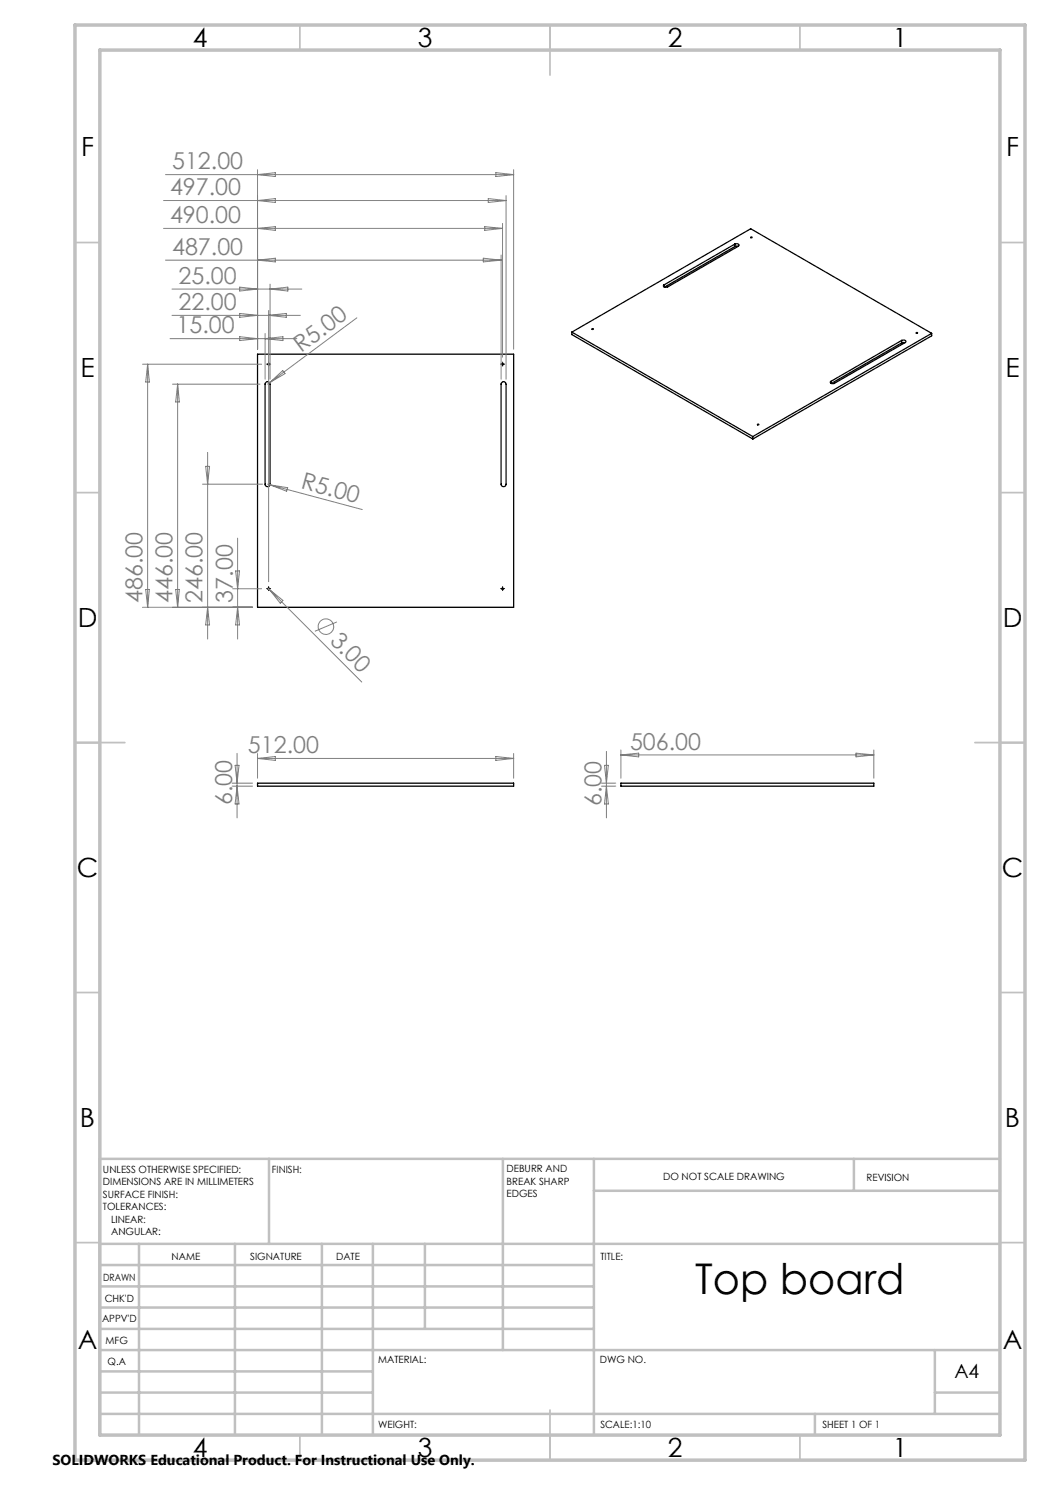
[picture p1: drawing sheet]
<svg xmlns="http://www.w3.org/2000/svg" width="210mm" height="297mm" viewBox="0 0 210 297" stroke-linecap="round" stroke-linejoin="round" font-family="sans-serif">
<g fill="none" stroke="#000" stroke-width=".25">
<path d="M132.8 57v.4M147 48.8a.45 .45 0 0 1 .5-.1 .45 .45 0 0 1 .2 .5l-14.2 8.2a.46 .46 0 0 1-.5 .1 .46 .46 0 0 1-.3-.5h.1M147 48.8l-14.2 8.2M147 48.8v.5M147 49.3l-14.1 8.1M147.6 49.3h-.6M51.5 70.8h51.2v50.7h-51.2zM53.1 76.6a.49 .49 0 0 1 .5-.3 .49 .49 0 0 1 .4 .5v20a.49 .49 0 0 1-.5 .5 .49 .49 0 0 1-.5-.5zM100.3 76.6a.49 .49 0 0 1 .5-.3 .49 .49 0 0 1 .4 .5v20a.49 .49 0 0 1-.5 .5 .49 .49 0 0 1-.5-.5zM114.4 66.4l36.2 20.9M114.4 66.4l35.7-20.6 36.2 20.9M114.4 66.4v.5l36.2 20.9"/>
<path d="M118.4 65.8h.3l-.2 .1zM166.2 76.3v.4M180.3 68.1a.45 .45 0 0 1 .6-.1 .45 .45 0 0 1 .2 .4l-14.2 8.3a.56 .56 0 0 1-.8-.3l.1-.1M180.3 68.1l-14.1 8.2M180.3 68.1v.5M180.3 68.6l-14 8.1M181 68.5l-.7 .1M183.2 66.5l.3 .1-.2 .1zM186.3 66.7l-35.7 20.6M186.3 66.7v.5l-35.7 20.6M150.6 87.3v.5M51.5 156.6h51.2v.6h-51.2z"/>
<path d="M124.2 156.6h50.6v.6h-50.6z"/>
<circle cx="150.3" cy="47.5" r=".13"/>
<circle cx="53.7" cy="72.8" r=".14"/>
<circle cx="100.5" cy="72.8" r=".15"/>
<circle cx="151.6" cy="84.9" r=".13"/>
<circle cx="53.7" cy="117.8" r=".14"/>
<circle cx="100.5" cy="117.7" r=".15"/>
</g>
<g fill="none" stroke="#808080" stroke-width=".2">
<path d="M33.1 34.9h69.6M51.5 33.9v35.9M51.5 34.9l3.6-.4v.8zM97.6 39.7l3.6 .4-3.6 .4zM99.2 34.5l3.5 .4-3.5 .4zM101.2 39.1v36.7M102.7 33.9v35.9M32.7 45.7h67.8M32.7 40.1h68.5M33.1 52h67.1M34.4 57.8h26M47.9 57.4l3.6 .4-3.6 .4z"/>
<path d="M51.5 40.1l3.6-.4v.8zM51.5 45.7l3.6-.4v.8zM51.5 52l3.6-.4v.8zM54 56.8v19M54 57.8l3.6-.4v.8zM96.7 51.6l3.5 .4-3.5 .4zM96.9 45.3l3.6 .4-3.6 .4zM100.2 51v24.8M100.5 44.7v26.7M28.5 72.8h23.8M29.5 72.8v48.7M29.5 72.8l.4 3.6h-.8z"/>
<path d="M34 67.7h25.4M34.4 63.1h25.7M34.5 76.8h17.5M35.5 76.8v44.7M35.5 76.8l.4 3.6h-.8zM47.9 67.3l3.6 .4-3.6 .4zM47.9 62.7l3.6 .4-3.6 .4zM53 66.7v9.1M53 67.7l3.6-.4v.8zM53.7 62.1v54.2M53.7 63.1l3.6-.4v.8zM53.9 76.5l-.4 .3"/>
<path d="M53.9 76.5l2.7-2.4 .4 .6zM71.4 63.6l-17.5 12.9M40.5 96.8h12M41.1 93.3h.8l-.4 3.5zM41.5 90.5v37.3M53.5 96.8l.5 .2M54 97l18.5 4.9M54 97l3.5 .5-.2 .7zM29.1 117.9h.8l-.4 3.6zM35.1 117.9h.8l-.4 3.6zM46.5 117.8h5.8M47.1 114.2h.8l-.4 3.6z"/>
<path d="M47.5 107.6v20.2M53.6 117.6l.2 .3M53.8 117.9l18.6 18.5M53.8 117.9l2.8 2.2-.5 .5zM28.5 121.5h22M41.5 121.5l.4 3.5h-.8zM47.5 121.5l.4 3.5h-.8zM67.4 124.4l-4.4 1.9M46.4 156.6h4.1M46.4 157.2h4.1M47 153.1h.8l-.4 3.5zM47.4 150.7v12.9"/>
<path d="M47.4 157.2l.4 3.6h-.8zM51.5 150.7v4.9M51.5 151.7h51.2M51.5 151.7l3.6-.4v.8zM99.2 151.3l3.5 .4-3.5 .4zM102.7 150.7v4.9M120.3 156.6h2.9M120.3 157.2h2.9M120.9 153.1h.8l-.4 3.5zM121.3 157.2l.4 3.6h-.8zM121.3 150.3v13.3M124.2 150v5.6"/>
<path d="M124.2 151h50.6M124.2 151l3.5-.4v.8zM171.2 150.6l3.6 .4-3.6 .4zM174.8 150v5.6"/>
<circle cx="65.2" cy="125.3" r="1.56"/>
</g>
<g fill="none" stroke="#000" stroke-width=".2" stroke-dasharray="15.2 1.3 1.3 1.3">
<path d="M53.5 72.8h-.2M53.7 72.6v-.2M53.7 73.1v.1M54 72.8h.1M100.3 72.8h-.2M100.5 72.6v-.2M100.5 73.1v.1M100.8 72.8h.1M53.5 117.7h-.2M53.7 117.5v-.2M53.7 118v.1M54 117.7h.1"/>
<path d="M100.3 117.7h-.2M100.5 117.5v-.2M100.5 118v.1M100.8 117.7h.1"/>
</g>
<path d="M53.4 72.8h.6M53.7 72.6v.5M100.3 72.8h.5M100.5 72.6v.5M53.4 117.8h.6M53.7 117.5v.5M100.3 117.8h.5M100.5 117.5v.5" fill="none" stroke="#000" stroke-width=".2"/>
<g fill="none" stroke="#c0c0c0" stroke-width=".35">
<path d="M60 5v5M110 5v10M160 5v5M15 48.5h5M200 48.5h5M15 98.5h5M200 98.5h5M15 148.5h10M195 148.5h10M15 198.5h5M200 198.5h5M15 248.5h5"/>
<path d="M200 248.5h5M60 287v5M110 282v10M160 287v5"/>
</g>
<g fill="none" stroke="#c0c0c0" stroke-width=".5">
<path d="M53.8 231.8v17M100.6 231.8v38.2M118.8 231.8v55.2M118.8 238.2h81.2M170.8 231.8v6.4M200 231.8h-180v55.2M20 248.8h180M20 257.3h98.8M20 253h98.8M27.8 248.8v38.2M47 248.8v38.2M64.4 248.8v38.2"/>
<path d="M74.6 248.8v38.2M85 248.8v17M20 265.8h98.8M20 261.5h98.8M20 278.5h54.6M20 274.3h54.6M20 270h180M187 278.5h13M187 270v12.8M20 282.8h180M163 282.8v4.2"/>
</g>
<path d="M15 5h190v287h-190zM20 10h180v277h-180z" fill="none" stroke="#c0c0c0" stroke-width=".7"/>
<text font-size="8.5" x="139" y="258.8">Top board</text>
<g font-size="5.3">
<text x="38.5" y="9.5">4</text>
<text x="83.5" y="9.5">3</text>
<text x="133.6" y="9.5">2</text>
<text x="178.6" y="9.5">1</text>
<text x="16.2" y="31.3">F</text>
<text x="201.2" y="31.3">F</text>
<text x="16.1" y="75.5">E</text>
<text x="201.1" y="75.5">E</text>
<text x="15.5" y="125.5">D</text>
<text x="200.5" y="125.5">D</text>
<text x="15.4" y="175.5">C</text>
<text x="200.4" y="175.5">C</text>
<text x="16" y="225.5">B</text>
<text x="201" y="225.5">B</text>
<text x="15.5" y="269.8">A</text>
<text x="200.5" y="269.8">A</text>
<text x="38.5" y="291.5">4</text>
<text x="83.5" y="291.5">3</text>
<text x="133.6" y="291.5">2</text>
<text x="178.6" y="291.5">1</text>
</g>
<g font-size="4.7" fill="#808080">
<text x="34.4" y="33.9">512.00</text>
<text x="34" y="39.1">497.00</text>
<text x="34" y="44.7">490.00</text>
<text x="34.4" y="51">487.00</text>
<text x="35.7" y="56.8">25.00</text>
<text x="35.7" y="62">22.00</text>
<text x="35.3" y="66.7">15.00</text>
<text x="60.2" y="70.6" transform="rotate(-37 60.2 70.6)">R5.00</text>
<text x="60" y="97.6" transform="rotate(15 60 97.6)">R5.00</text>
<text x="28.5" y="120.6" transform="rotate(-90 28.5 120.6)">486.00</text>
<text x="34.5" y="120.6" transform="rotate(-90 34.5 120.6)">446.00</text>
<text x="40.5" y="120.6" transform="rotate(-90 40.5 120.6)">246.00</text>
<text x="46.5" y="120.5" transform="rotate(-90 46.5 120.5)">37.00</text>
<text x="65.8" y="128.3" transform="rotate(45 65.8 128.3)">3.00</text>
<text x="126" y="150">506.00</text>
<text x="49.6" y="150.7">512.00</text>
<text x="46.4" y="161" transform="rotate(-90 46.4 161)">6.00</text>
<text x="120.3" y="161.2" transform="rotate(-90 120.3 161.2)">6.00</text>
</g>
<text font-size="3.9" x="190.9" y="275.5">A4</text>
<text font-size="2.9" x="10.5" y="292.9">SOLIDWORKS Educational Product. For Instructional Use Only.</text>
<g font-size="2">
<text x="20.6" y="234.6">UNLESS OTHERWISE SPECIFIED:</text>
<text x="20.6" y="237.1">DIMENSIONS ARE IN MILLIMETERS</text>
<text x="20.6" y="239.6">SURFACE FINISH:</text>
<text x="54.4" y="234.6">FINISH:</text>
<text x="101.3" y="234.5">DEBURR AND</text>
<text x="101.3" y="237">BREAK SHARP</text>
<text x="101.3" y="239.5">EDGES</text>
<text x="132.6" y="236">DO NOT SCALE DRAWING</text>
<text x="173.3" y="236.2">REVISION</text>
<text x="20.6" y="242.1">TOLERANCES:</text>
<text x="22.2" y="244.6">LINEAR:</text>
<text x="22.2" y="247.1">ANGULAR:</text>
<text x="34.3" y="252">NAME</text>
<text x="50" y="251.9">SIGNATURE</text>
<text x="67.2" y="251.9">DATE</text>
<text x="120.1" y="251.9">TITLE:</text>
<text x="20.6" y="256.1">DRAWN</text>
<text x="20.9" y="260.3">CHK'D</text>
<text x="20.4" y="264.4">APPV'D</text>
<text x="21.1" y="268.8">MFG</text>
<text x="21.5" y="273">Q.A</text>
<text x="75.6" y="272.5">MATERIAL:</text>
<text x="120" y="272.5">DWG NO.</text>
<text x="75.6" y="285.5">WEIGHT:</text>
<text x="120.1" y="285.6">SCALE:1:10</text>
<text x="164.5" y="285.6">SHEET 1 OF 1</text>
</g>
</svg>
